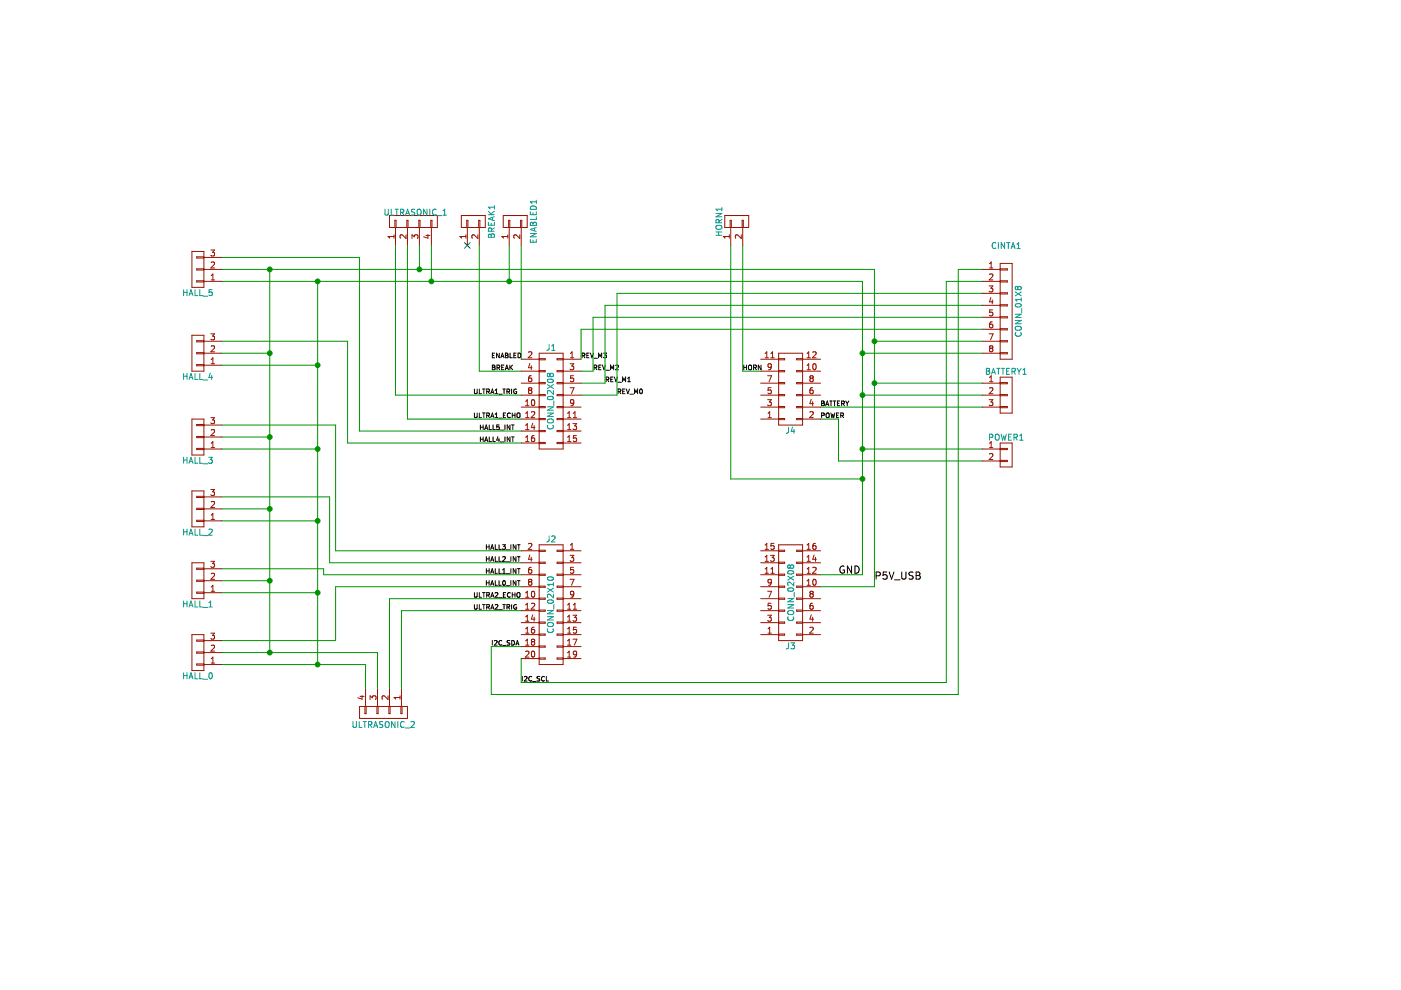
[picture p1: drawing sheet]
EESchema Schematic File Version 2
LIBS:power
LIBS:device
LIBS:transistors
LIBS:conn
LIBS:linear
LIBS:regul
LIBS:74xx
LIBS:cmos4000
LIBS:adc-dac
LIBS:memory
LIBS:xilinx
LIBS:microcontrollers
LIBS:dsp
LIBS:microchip
LIBS:analog_switches
LIBS:motorola
LIBS:texas
LIBS:intel
LIBS:audio
LIBS:interface
LIBS:digital-audio
LIBS:philips
LIBS:display
LIBS:cypress
LIBS:siliconi
LIBS:opto
LIBS:atmel
LIBS:contrib
LIBS:valves
LIBS:FRDMK64F_Shield-cache
EELAYER 25 0
EELAYER END
$Descr A4 11693 8268
encoding utf-8
Sheet 1 1
Title ""
Date ""
Rev ""
Comp ""
Comment1 ""
Comment2 ""
Comment3 ""
Comment4 ""
$EndDescr
$Comp
L CONN_02X08 J1
U 1 1
P 4600 3350
F 0 "J1" H 4600 3800 50  0000 C CNN
F 1 "CONN_02X08" V 4600 3350 50  0000 C CNN
F 2 "Socket_Strips:Socket_Strip_Straight_2x08_Pitch2.54mm" H 4600 2150 50  0001 C CNN
F 3 "" H 4600 2150 50  0001 C CNN
	1    4600 3350
	-1   0    0    -1  
$EndComp
$Comp
L CONN_02X10 J2
U 1 1
P 4600 5050
F 0 "J2" H 4600 5600 50  0000 C CNN
F 1 "CONN_02X10" V 4600 5050 50  0000 C CNN
F 2 "Socket_Strips:Socket_Strip_Straight_2x10_Pitch2.54mm" H 4600 3850 50  0001 C CNN
F 3 "" H 4600 3850 50  0001 C CNN
	1    4600 5050
	-1   0    0    -1  
$EndComp
$Comp
L CONN_02X08 J3
U 1 1
P 6600 4950
F 0 "J3" H 6600 5400 50  0000 C CNN
F 1 "CONN_02X08" V 6600 4950 50  0000 C CNN
F 2 "Socket_Strips:Socket_Strip_Straight_2x08_Pitch2.54mm" H 6600 3750 50  0001 C CNN
F 3 "" H 6600 3750 50  0001 C CNN
	1    6600 4950
	1    0    0    1   
$EndComp
$Comp
L CONN_02X06 J4
U 1 1
P 6600 3250
F 0 "J4" H 6600 3600 50  0000 C CNN
F 1 "CONN_02X06" H 6600 2900 50  0001 C CNN
F 2 "Socket_Strips:Socket_Strip_Straight_2x06_Pitch2.54mm" H 6600 2050 50  0001 C CNN
F 3 "" H 6600 2050 50  0001 C CNN
	1    6600 3250
	1    0    0    1   
$EndComp
$Comp
L CONN_01X08 CINTA1
U 1 1
P 8400 2600
F 0 "CINTA1" H 8400 3150 50  0000 C CNN
F 1 "CONN_01X8" V 8500 2600 50  0000 C CNN
F 2 "Pin_Headers:Pin_Header_Straight_1x08_Pitch2.54mm" H 8400 2600 50  0001 C CNN
F 3 "" H 8400 2600 50  0001 C CNN
	1    8400 2600
	1    0    0    -1  
$EndComp
$Comp
L CONN_01X03 HALL_2
U 1 1
P 1650 4250
F 0 "HALL_2" H 1650 4450 50  0000 C CNN
F 1 "CONN_01X03" V 1750 4250 50  0001 C CNN
F 2 "Pin_Headers:Pin_Header_Straight_1x03_Pitch2.54mm" H 1650 4250 50  0001 C CNN
F 3 "" H 1650 4250 50  0001 C CNN
	1    1650 4250
	-1   0    0    1   
$EndComp
$Comp
L CONN_01X03 HALL_1
U 1 1
P 1650 4850
F 0 "HALL_1" H 1650 5050 50  0000 C CNN
F 1 "CONN_01X03" V 1750 4850 50  0001 C CNN
F 2 "Pin_Headers:Pin_Header_Straight_1x03_Pitch2.54mm" H 1650 4850 50  0001 C CNN
F 3 "" H 1650 4850 50  0001 C CNN
	1    1650 4850
	-1   0    0    1   
$EndComp
$Comp
L CONN_01X03 HALL_0
U 1 1
P 1650 5450
F 0 "HALL_0" H 1650 5650 50  0000 C CNN
F 1 "CONN_01X03" V 1750 5450 50  0001 C CNN
F 2 "Pin_Headers:Pin_Header_Straight_1x03_Pitch2.54mm" H 1650 5450 50  0001 C CNN
F 3 "" H 1650 5450 50  0001 C CNN
	1    1650 5450
	-1   0    0    1   
$EndComp
$Comp
L CONN_01X03 HALL_3
U 1 1
P 1650 3650
F 0 "HALL_3" H 1650 3850 50  0000 C CNN
F 1 "CONN_01X03" V 1750 3650 50  0001 C CNN
F 2 "Pin_Headers:Pin_Header_Straight_1x03_Pitch2.54mm" H 1650 3650 50  0001 C CNN
F 3 "" H 1650 3650 50  0001 C CNN
	1    1650 3650
	-1   0    0    1   
$EndComp
$Comp
L CONN_01X03 HALL_4
U 1 1
P 1650 2950
F 0 "HALL_4" H 1650 3150 50  0000 C CNN
F 1 "CONN_01X03" V 1750 2950 50  0001 C CNN
F 2 "Pin_Headers:Pin_Header_Straight_1x03_Pitch2.54mm" H 1650 2950 50  0001 C CNN
F 3 "" H 1650 2950 50  0001 C CNN
	1    1650 2950
	-1   0    0    1   
$EndComp
$Comp
L CONN_01X03 HALL_5
U 1 1
P 1650 2250
F 0 "HALL_5" H 1650 2450 50  0000 C CNN
F 1 "CONN_01X03" V 1750 2250 50  0001 C CNN
F 2 "Pin_Headers:Pin_Header_Straight_1x03_Pitch2.54mm" H 1650 2250 50  0001 C CNN
F 3 "" H 1650 2250 50  0001 C CNN
	1    1650 2250
	-1   0    0    1   
$EndComp
Text Label 7300 4850 0    60   ~ 0
P5V_USB
Text Label 7000 4800 0    60   ~ 0
GND
Text Label 5150 3300 0    39   ~ 0
REV_M0
Text Label 5050 3200 0    39   ~ 0
REV_M1
Text Label 4950 3100 0    39   ~ 0
REV_M2
Text Label 4850 3000 0    39   ~ 0
REV_M3
Text Label 4100 5400 0    39   ~ 0
I2C_SDA
Text Label 4350 5700 0    39   ~ 0
I2C_SCL
Text Label 4000 3600 0    39   ~ 0
HALL5_INT
Text Label 4000 3700 0    39   ~ 0
HALL4_INT
Text Label 4050 4600 0    39   ~ 0
HALL3_INT
Text Label 4050 4700 0    39   ~ 0
HALL2_INT
Text Label 4050 4800 0    39   ~ 0
HALL1_INT
Text Label 4050 4900 0    39   ~ 0
HALL0_INT
$Comp
L CONN_01X02 HORN1
U 1 1
P 6150 1850
F 0 "HORN1" H 6150 2000 50  0000 C CNN
F 1 "CONN_01X02" V 6250 1850 50  0001 C CNN
F 2 "Pin_Headers:Pin_Header_Straight_1x02_Pitch2.54mm" H 6150 1850 50  0001 C CNN
F 3 "" H 6150 1850 50  0001 C CNN
	1    6150 1850
	0    -1   -1   0   
$EndComp
Text Label 6200 3100 0    39   ~ 0
HORN
$Comp
L CONN_01X02 ENABLED1
U 1 1
P 4300 1850
F 0 "ENABLED1" H 4300 1700 50  0000 C CNN
F 1 "CONN_01X02" V 4400 1850 50  0001 C CNN
F 2 "Pin_Headers:Pin_Header_Straight_1x02_Pitch2.54mm" H 4300 1850 50  0001 C CNN
F 3 "" H 4300 1850 50  0001 C CNN
	1    4300 1850
	0    -1   -1   0   
$EndComp
Text Label 4100 3000 0    39   ~ 0
ENABLED
$Comp
L CONN_01X02 BREAK1
U 1 1
P 3950 1850
F 0 "BREAK1" H 3950 1700 50  0000 C CNN
F 1 "CONN_01X02" V 4050 1850 50  0001 C CNN
F 2 "Pin_Headers:Pin_Header_Straight_1x02_Pitch2.54mm" H 3950 1850 50  0001 C CNN
F 3 "" H 3950 1850 50  0001 C CNN
	1    3950 1850
	0    -1   -1   0   
$EndComp
Text Label 4100 3100 0    39   ~ 0
BREAK
$Comp
L CONN_01X04 ULTRASONIC_1
U 1 1
P 3450 1850
F 0 "ULTRASONIC_1" V 3550 2100 50  0000 R BNN
F 1 "CONN_01X04" V 3550 1850 50  0001 C CNN
F 2 "Pin_Headers:Pin_Header_Straight_1x04_Pitch2.54mm" H 3450 1850 50  0001 C CNN
F 3 "" H 3450 1850 50  0001 C CNN
	1    3450 1850
	0    -1   -1   0   
$EndComp
$Comp
L CONN_01X04 ULTRASONIC_2
U 1 1
P 3200 5950
F 0 "ULTRASONIC_2" V 3300 5950 50  0000 C CNN
F 1 "CONN_01X04" V 3300 5950 50  0001 C CNN
F 2 "Pin_Headers:Pin_Header_Straight_1x04_Pitch2.54mm" H 3200 5950 50  0001 C CNN
F 3 "" H 3200 5950 50  0001 C CNN
	1    3200 5950
	0    1    1    0   
$EndComp
Text Label 3950 5000 0    39   ~ 0
ULTRA2_ECHO
Text Label 3950 5100 0    39   ~ 0
ULTRA2_TRIG
Text Label 3950 3300 0    39   ~ 0
ULTRA1_TRIG
Text Label 3950 3500 0    39   ~ 0
ULTRA1_ECHO
NoConn ~ 3900 2050
$Comp
L CONN_01X03 BATTERY1
U 1 1
P 8400 3300
F 0 "BATTERY1" H 8400 3500 50  0000 C CNN
F 1 "CONN_01X03" V 8500 3300 50  0001 C CNN
F 2 "Pin_Headers:Pin_Header_Straight_1x03_Pitch2.54mm" H 8400 3300 50  0001 C CNN
F 3 "" H 8400 3300 50  0001 C CNN
	1    8400 3300
	1    0    0    -1  
$EndComp
$Comp
L CONN_01X02 POWER1
U 1 1
P 8400 3800
F 0 "POWER1" H 8400 3950 50  0000 C CNN
F 1 "CONN_01X02" V 8500 3800 50  0001 C CNN
F 2 "Pin_Headers:Pin_Header_Straight_1x02_Pitch2.54mm" H 8400 3800 50  0001 C CNN
F 3 "" H 8400 3800 50  0001 C CNN
	1    8400 3800
	1    0    0    -1  
$EndComp
Wire Wire Line
	7300 4900 6850 4900
Wire Wire Line
	7200 4800 6850 4800
Wire Wire Line
	7300 2250 7300 4900
Wire Wire Line
	7300 2850 8200 2850
Wire Wire Line
	2650 2350 2650 5550
Wire Wire Line
	1850 3750 2650 3750
Connection ~ 2650 3050
Connection ~ 2650 3750
Wire Wire Line
	2650 4950 1850 4950
Wire Wire Line
	1850 5550 3050 5550
Connection ~ 2650 4950
Wire Wire Line
	1850 2250 7300 2250
Connection ~ 7300 2850
Wire Wire Line
	2250 2250 2250 5450
Wire Wire Line
	1850 2950 2250 2950
Connection ~ 2250 2250
Wire Wire Line
	1850 3650 2250 3650
Connection ~ 2250 2950
Connection ~ 2250 3650
Wire Wire Line
	2250 4850 1850 4850
Connection ~ 2250 4850
Wire Wire Line
	3000 3600 4350 3600
Wire Wire Line
	3000 2150 3000 3600
Wire Wire Line
	1850 2150 3000 2150
Wire Wire Line
	2900 3700 4350 3700
Wire Wire Line
	2900 2850 2900 3700
Wire Wire Line
	1850 2850 2900 2850
Wire Wire Line
	2800 4600 4350 4600
Wire Wire Line
	2800 3550 2800 4600
Wire Wire Line
	1850 3550 2800 3550
Wire Wire Line
	2750 4700 4350 4700
Wire Wire Line
	2750 4700 2750 4150
Wire Wire Line
	2750 4150 1850 4150
Wire Wire Line
	2700 4800 4350 4800
Wire Wire Line
	2700 4800 2700 4750
Wire Wire Line
	2700 4750 1850 4750
Wire Wire Line
	2800 4900 4350 4900
Wire Wire Line
	2800 4900 2800 5350
Wire Wire Line
	2800 5350 1850 5350
Wire Wire Line
	4850 3000 4850 2750
Wire Wire Line
	4850 2750 8200 2750
Wire Wire Line
	4850 3100 4950 3100
Wire Wire Line
	4950 3100 4950 2650
Wire Wire Line
	4950 2650 8200 2650
Wire Wire Line
	4850 3200 5050 3200
Wire Wire Line
	5050 3200 5050 2550
Wire Wire Line
	5050 2550 8200 2550
Wire Wire Line
	4850 3300 5150 3300
Wire Wire Line
	5150 3300 5150 2450
Wire Wire Line
	5150 2450 8200 2450
Wire Wire Line
	4350 5400 4100 5400
Wire Wire Line
	4100 5400 4100 5800
Wire Wire Line
	4100 5800 8000 5800
Wire Wire Line
	8000 5800 8000 2250
Wire Wire Line
	8000 2250 8200 2250
Wire Wire Line
	4350 5500 4350 5700
Wire Wire Line
	4350 5700 7900 5700
Wire Wire Line
	7900 5700 7900 2350
Wire Wire Line
	7900 2350 8200 2350
Wire Wire Line
	4350 2050 4350 3000
Wire Wire Line
	4000 3100 4350 3100
Wire Wire Line
	4000 2050 4000 3100
Wire Wire Line
	4250 2350 4250 2050
Wire Wire Line
	1850 3050 2650 3050
Wire Wire Line
	3600 2050 3600 2350
Connection ~ 3600 2350
Wire Wire Line
	3300 3300 4350 3300
Wire Wire Line
	3400 3500 4350 3500
Connection ~ 2250 5450
Wire Wire Line
	3050 5550 3050 5750
Connection ~ 2650 5550
Wire Wire Line
	8200 3750 7200 3750
Connection ~ 7200 3750
Wire Wire Line
	8200 3850 7000 3850
Wire Wire Line
	7000 3850 7000 3500
Wire Wire Line
	7000 3500 6850 3500
Wire Wire Line
	8200 3400 6850 3400
Text Label 6850 3400 0    39   ~ 0
BATTERY
Text Label 6850 3500 0    39   ~ 0
POWER
Wire Wire Line
	3150 5750 3150 5450
Wire Wire Line
	3150 5450 1850 5450
Wire Wire Line
	4350 5100 3350 5100
Wire Wire Line
	3350 5100 3350 5750
Wire Wire Line
	4350 5000 3250 5000
Wire Wire Line
	3250 5000 3250 5750
Wire Wire Line
	3300 3300 3300 2050
Wire Wire Line
	3400 3500 3400 2050
Wire Wire Line
	3500 2050 3500 2250
Connection ~ 3500 2250
Wire Wire Line
	8200 3200 7300 3200
Connection ~ 7300 3200
Wire Wire Line
	1850 2350 7200 2350
Connection ~ 2650 2350
Wire Wire Line
	7200 2350 7200 4800
Connection ~ 4250 2350
Wire Wire Line
	6200 2050 6200 3100
Wire Wire Line
	6200 3100 6350 3100
Wire Wire Line
	6100 2050 6100 4000
Wire Wire Line
	8200 3300 7200 3300
Connection ~ 7200 3300
Wire Wire Line
	8200 2950 7200 2950
Connection ~ 7200 2950
Wire Wire Line
	6100 4000 7200 4000
Wire Wire Line
	1850 4350 2650 4350
Connection ~ 2650 4350
Wire Wire Line
	1850 4250 2250 4250
Connection ~ 2250 4250
Connection ~ 7200 4000
$EndSCHEMATC
